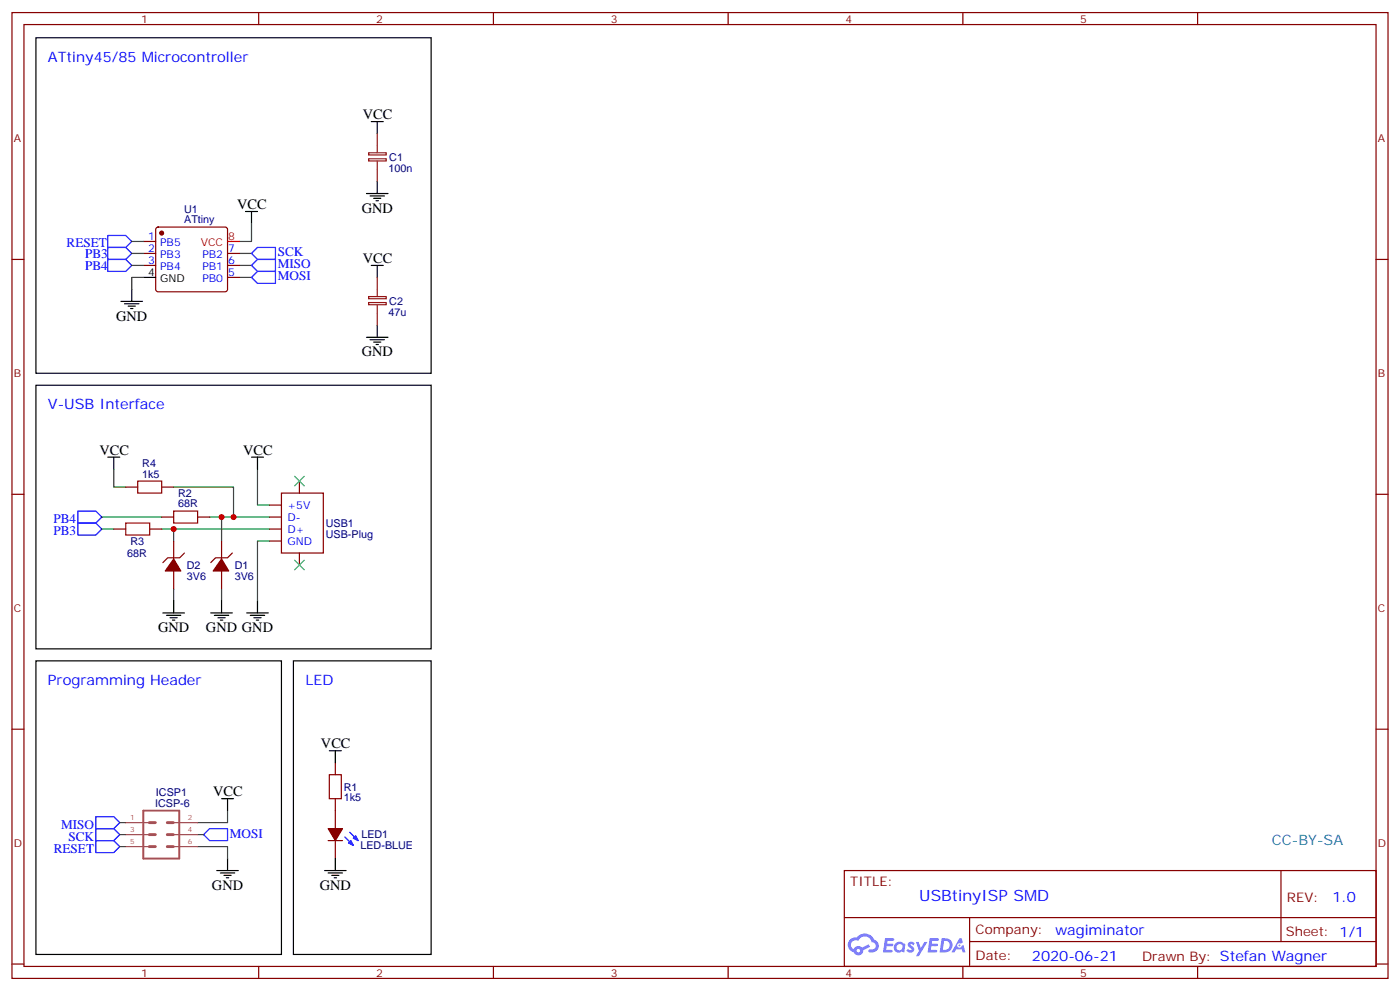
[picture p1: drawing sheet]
<svg xmlns="http://www.w3.org/2000/svg" width="412mm" height="292mm" viewBox="0 0 412 292" stroke-linecap="round" stroke-linejoin="round" font-family="sans-serif">
<g fill="none" stroke="#870000" stroke-width=".35">
<path d="M3.5 3.7h405.4v284.3h-405.4zM7.1 7.2h398.2v277.3h-398.2zM76.2 3.7v3.5M145.3 3.7v3.5M214.5 3.7v3.5M283.6 3.7v3.5M352.8 3.7v3.5M3.5 76.4h3.6M405.3 76.4h3.6M3.5 145.5h3.6M405.3 145.5h3.6M3.5 214.7h3.6"/>
<path d="M405.3 214.7h3.6M248.7 256.3h156.6v28.2h-156.6zM377.3 256.3v20.9M248.7 270.1h156.5M285.6 277.2h119.6M285.6 270.1v14.2M3.5 283.8h3.6M76.2 284.5v3.5M145.3 284.5v3.5M214.5 284.5v3.5M283.6 284.5v3.5M352.8 284.5v3.5"/>
<path d="M405.3 283.8h3.6"/>
</g>
<g fill="#5487ff">
<path d="M267.7 277.5a1.22 1.22 0 0 1 1.7 .2l-.4 .6a.47 .47 0 0 0-.3-.4 .47 .47 0 0 0-.5 .2l.1 .2a1.14 1.14 0 0 1 .8 1.8 1.14 1.14 0 0 1-1.9 0l-.2-.2 .5-.6 .7 .5a.29 .29 0 0 0 .3-.3 .29 .29 0 0 0-.2-.3 1.04 1.04 0 0 1-.6-1.7z"/>
<path d="M260.7 276.2h2.4l.3 .2-.2 .5-1.8 .1-.1 .8h1.5l.3 .4-.3 .4h-1.6l-.2 1.1h1.7l.2 .3-.2 .3-2.6 .1z"/>
<path d="M273.8 276.2h2.4l.3 .2-.1 .5-1.8 .1-.2 .8h1.6l.3 .4-.4 .4-1.6-.1-.1 1.1 1.7 .1 .2 .3-.2 .3-2.6 .1z"/>
<path d="M282.6 276.2h.7l.3 1.3-.6 .3a.69 .69 0 0 0-1 .3 .69 .69 0 0 0 .4 .9 .69 .69 0 0 0 .9-.6l.5-.2 .6 2.2h-.8l-.2-.9h-1.8l-.5 .9h-.8z"/>
<path d="M269.8 277.3h.8l.6 1.8 1.1-1.8h.9l-2.6 4.2h-.8l.9-1.5z"/>
<path d="M277.4 276.2l-.6 4.2h1.3a2.11 2.11 0 0 0 2.5-2.1 2.11 2.11 0 0 0-2.5-2.1zM278.1 277a1.39 1.39 0 0 1 1.7 1.4 1.39 1.39 0 0 1-1.8 1.2h-.3z"/>
<path d="M263.7 277.8a1.54 1.54 0 0 0-.1 2.2 1.54 1.54 0 0 0 2.2 .1l.6 .3 .3-2.3-.2-.3h-.4a1.49 1.49 0 0 0-2.4 0zM264 278.8a.94 .94 0 0 1 1.8 0 .94 .94 0 0 1-1.8 0z"/>
<path d="M250.4 276.6a2.18 2.18 0 0 0 1.1 3.7 1.44 1.44 0 0 0 1.6 .9 1.44 1.44 0 0 0 1.2-1.4l2-1.1-.5-.7-1.9 1a1.47 1.47 0 0 0-2.4 .4 1.39 1.39 0 0 1-.7-1.9 1.39 1.39 0 0 1 2-.5 2.12 2.12 0 0 1 2.2-1.3 2.12 2.12 0 0 1 1.9 1.7 1.14 1.14 0 0 1 1.1 1.4 1.14 1.14 0 0 1-1.7 .7 .43 .43 0 0 0-.5 .4 .43 .43 0 0 0 .4 .5 1.98 1.98 0 0 0 2.5-1.2 1.98 1.98 0 0 0-1.2-2.6 3.1 3.1 0 0 0-5.3-.6l-.9 .1zM252.3 279.9a.55 .55 0 0 1 1.1 0 .55 .55 0 0 1-1.1 0z"/>
<circle cx="282.6" cy="278.3" r=".26"/>
</g>
<g fill="none" stroke="#000" stroke-width=".35">
<path d="M10.6 11.1h116.4v98.8h-116.4zM109.4 35.8h3.5M111.1 35.8v3.5M107.9 57h6.4M109 57.7h4.2M110.1 58.4h2.1M110.8 59.1h.7M111.1 53.4v3.6M72.3 62.3h3.5M74.1 62.3v3.5M109.4 78.1h3.5M111.1 78.1v3.6"/>
<path d="M35.6 88.7h6.4M36.7 89.4h4.2M37.7 90.1h2.2M38.5 90.8h.7M38.8 85.2v3.5M42.3 81.7h3.6M107.9 99.3h6.4M111.1 95.8v3.5M10.6 113.4h116.4v77.6h-116.4zM109 100h4.2M110.1 100.7h2.1M110.8 101.4h.7"/>
<path d="M31.7 134.6h3.6M33.5 134.6v3.5M74.1 134.6h3.5M75.8 134.6v3.5M51.2 176.9v3.5M65.3 176.9v3.5M75.8 176.9v3.5M10.6 194.6h72.3v86.4h-72.3zM48 180.4h6.3M49 181.2h4.3M50.1 181.9h2.1M50.8 182.6h.7"/>
<path d="M62.1 180.4h6.3M63.1 181.2h4.3M64.2 181.9h2.1M64.9 182.6h.7M72.7 180.4h6.3M73.7 181.2h4.3M74.8 181.9h2.1M75.5 182.6h.7M65.3 235.1h3.5M67 235.1v3.6M63.9 256.3h6.3M64.9 257h4.2"/>
<path d="M66 257.7h2.1M66.7 258.4h.7M67 252.8v3.5"/>
</g>
<path d="M111.1 39.3v5.7M108.6 46.7h5.2v.7h-5.2zM108.6 45h5.2v.6h-5.2zM111.1 47.4v6M108.6 89.1h5.2v.6h-5.2zM108.6 87.3h5.2v.6h-5.2zM111.1 81.7v5.6M111.1 89.8v6" fill="none" stroke="#8c2424" stroke-width=".35"/>
<path d="M31.7 69.3h5.3l1.8 1.8-1.8 1.7h-5.3zM31.7 72.8h5.3l1.8 1.8-1.8 1.8h-5.3zM31.7 76.4h5.3l1.8 1.7-1.8 1.8h-5.3zM74.1 78.1l1.7-1.7h5.3v3.5h-5.3zM74.1 74.6l1.7-1.8h5.3v3.6h-5.3zM74.1 81.7l1.7-1.8h5.3v3.5h-5.3zM22.9 150.5h5.3l1.8 1.7-1.8 1.8h-5.3zM22.9 154h5.3l1.8 1.8-1.8 1.7h-5.3zM28.2 247.5h5.3l1.8 1.7-1.8 1.8h-5.3zM28.2 243.9h5.3l1.8 1.8-1.8 1.8h-5.3zM28.2 240.4h5.3l1.8 1.8-1.8 1.7h-5.3zM60 245.7l1.7-1.8h5.3v3.6h-5.3z" fill="none" stroke="#00f" stroke-width=".35"/>
<g fill="none" stroke="#008700" stroke-width=".35">
<path d="M38.8 78.1h3.5M38.8 74.6h3.5M38.8 71.1h3.5M70.6 78.1h3.5M70.6 74.6h3.5M74.1 65.8v5.3h-3.5M42.3 81.7h-3.5v3.5M70.6 81.7h3.5M33.5 138.1v5.3h3.5M75.8 138.1v10.6h3.6M30 152.2h17.6M30 155.8h3.5"/>
<path d="M47.6 155.8h31.8M51.2 143.4h17.6v8.8M51.2 155.8v3.5M61.7 152.2h17.7M65.3 152.2v7.1M51.2 173.4v3.5M65.3 173.4v3.5M67 238.7v3.5h-8.8M35.3 249.2h1.7M35.3 245.7h1.7M35.3 242.2h1.7M58.2 249.2h8.8v3.6"/>
<path d="M58.2 245.7h1.8"/>
</g>
<g fill="#870000" stroke="#870000" stroke-width=".35">
<path d="M65.3 164.6l2.1 3.5h-4.6z"/>
<path d="M51.2 164.6l2.1 3.5h-4.6z"/>
<circle cx="47.6" cy="68.6" r=".53"/>
</g>
<g fill="none" stroke="#870000" stroke-width=".35">
<path d="M42.3 71.1h3.6M42.3 74.6h3.6M42.3 78.1h3.6M46.1 67.1l.5-.2h19.7l.5 .2 .2 .5v17.6l-.2 .5-.5 .2h-19.7l-.5-.2-.2-.5v-17.6zM67 74.6h3.6M67 78.1h3.6M67 81.7h3.6M33.5 155.8h3.5M37 143.4h3.6M44.1 155.8h3.5M47.6 152.2h3.6M47.6 143.4h3.6"/>
<path d="M51.2 159.3v5.3M58.2 152.2h3.5M65.3 159.3v5.3M51.2 168.1v5.3M54.3 162.8l-1.4 1.4h-3.5l-1.4 1.4M65.3 168.1v5.3M68.4 162.8l-1.4 1.4h-3.5l-1.4 1.4"/>
</g>
<path d="M67 71.1h3.6" fill="none" stroke="#f00" stroke-width=".35"/>
<path d="M37 154h7.1v3.5h-7.1zM40.6 141.6h7v3.6h-7zM51.2 150.5h7v3.5h-7z" fill="none" stroke="#a10000" stroke-width=".35"/>
<path d="M42.2 238.7h10.6v14.1h-10.6z" fill="none" stroke="#a64a4a" stroke-width=".56"/>
<path d="M44 249.2h1.7M44 245.7h1.7M44 242.2h1.7M49.3 249.2h1.7M49.3 245.7h1.7M49.3 242.2h1.7" fill="none" stroke="#a64a4a" stroke-width=".85"/>
<path d="M37 242.2h7M37 245.7h7M37 249.2h7M51.3 242.2h6.9M51.3 245.7h6.9M51.3 249.2h6.9" fill="none" stroke="#a64a4a" stroke-width=".35"/>
<path d="M82.9 145.2h12.3v17.6h-12.3z" fill="#fff" stroke="#870000" stroke-width=".35"/>
<path d="M79.4 148.7h3.5M79.4 152.2h3.5M79.4 155.8h3.5M79.4 159.3h3.5M88.2 141.6v3.6M88.2 162.8v3.5M98.8 224.5v3.6M98.8 235.1v8.8M96.7 247.5h4.2M98.8 247.5v5.3" fill="none" stroke="#870000" stroke-width=".35"/>
<path d="M79.4 159.3h-3.6v17.6" fill="none" stroke="#008700" stroke-width=".35"/>
<path d="M86.8 140.2l2.8 2.9M89.6 140.2l-2.8 2.9M86.8 164.9l2.8 2.8M89.6 164.9l-2.8 2.8" fill="none" stroke="#3c3" stroke-width=".35"/>
<path d="M86.4 194.6h40.6v86.4h-40.6zM97 221h3.5M98.8 221v3.5M95.6 256.3h6.4M96.7 257h4.2M97.7 257.7h2.1M98.4 258.4h.7M98.8 252.8v3.5" fill="none" stroke="#000" stroke-width=".35"/>
<path d="M97 228.1h3.5v7h-3.5z" fill="none" stroke="#a10000" stroke-width=".35"/>
<path d="M96.7 243.9h4.2l-2.1 3.6z" fill="#870000" stroke="#870000" stroke-width=".35"/>
<path d="M101.6 246.4l2.5 2.5M103 245l2.5 2.5" fill="none" stroke="#00f" stroke-width=".35"/>
<g fill="#00f" stroke="#00f" stroke-width=".35">
<path d="M102.7 248.2l.7-.7 .7 1.4z"/>
<path d="M104.1 246.8l.7-.7 .7 1.4z"/>
</g>
<g fill="#c00">
<circle cx="51.2" cy="155.8" r=".88"/>
<circle cx="68.8" cy="152.2" r=".88"/>
<circle cx="65.3" cy="152.2" r=".88"/>
</g>
<text font-size="4.6" fill="#00f" x="270.8" y="265.3">USBtinyISP SMD</text>
<g font-size="4.2" fill="#00f">
<text x="14.1" y="18.2">ATtiny45/85 Microcontroller</text>
<text x="14.1" y="120.5">V-USB Interface</text>
<text x="14.1" y="201.6">Programming Header</text>
<text x="90" y="201.6">LED</text>
<text x="392.5" y="265.6">1.0</text>
<text x="310.9" y="275.1">wagiminator</text>
<text x="304" y="282.9">2020-06-21</text>
</g>
<g font-size="4.2">
<text x="106.9" y="35.1">VCC</text>
<text x="69.8" y="61.6">VCC</text>
<text x="106.5" y="62.6">GND</text>
<text x="106.9" y="77.4">VCC</text>
<text x="34.2" y="94.4">GND</text>
<text x="106.5" y="105">GND</text>
<text x="29.3" y="133.9">VCC</text>
<text x="71.6" y="133.9">VCC</text>
<text x="46.6" y="186.1">GND</text>
<text x="60.7" y="186.1">GND GND</text>
<text x="94.5" y="220.3">VCC</text>
<text x="62.8" y="234.4">VCC</text>
<text x="62.4" y="261.9">GND</text>
<text x="94.2" y="261.9">GND</text>
</g>
<text font-size="4.2" fill="#0099b0" x="374.6" y="248.9">CC-BY-SA</text>
<g font-size="3.9" fill="#00f">
<text x="19.6" y="72.7">RESET</text>
<text x="25.1" y="75.8">PB3</text>
<text x="81.8" y="75.5">SCK</text>
<text x="25" y="79.4">PB4</text>
<text x="81.8" y="79">MISO</text>
<text x="81.8" y="82.5">MOSI</text>
<text x="15.8" y="154">PB4</text>
<text x="15.8" y="157.5">PB3</text>
<text x="18" y="243.9">MISO</text>
<text x="15.9" y="251">RESET</text>
<text x="20.2" y="247.5">SCK</text>
<text x="67.7" y="246.6">MOSI</text>
</g>
<g font-size="3.9" fill="#800">
<text x="250.5" y="260.9">TITLE:</text>
<text x="379.1" y="265.6">REV:</text>
<text x="287.4" y="275.1">Company:</text>
<text x="378.7" y="275.7">Sheet: 1/1</text>
<text x="287.4" y="282.8">Date:</text>
<text x="336.4" y="282.8">Drawn By: Stefan Wagner</text>
</g>
<g font-size="3.2" fill="#800">
<text x="41.6" y="6.7">1</text>
<text x="110.8" y="6.7">2</text>
<text x="179.9" y="6.7">3</text>
<text x="249.1" y="6.7">4</text>
<text x="318.2" y="6.7">5</text>
<text x="4.1" y="41.8">A</text>
<text x="405.9" y="41.8">A</text>
<text x="4.1" y="110.9">B</text>
<text x="405.9" y="110.9">B</text>
<text x="4.1" y="180.1">C</text>
<text x="405.9" y="180.1">C</text>
<text x="4.1" y="249.2">D</text>
<text x="405.9" y="249.2">D</text>
<text x="41.6" y="287.5">1</text>
<text x="110.8" y="287.5">2</text>
<text x="179.9" y="287.5">3</text>
<text x="249.1" y="287.5">4</text>
<text x="318.2" y="287.5">5</text>
</g>
<g font-size="3.2" fill="#000080">
<text x="114.7" y="47.5">C1</text>
<text x="114.5" y="50.7">100n</text>
<text x="54.3" y="65.8">ATtiny</text>
<text x="54.3" y="62.6">U1</text>
<text x="114.7" y="89.9">C2</text>
<text x="114.5" y="93">47u</text>
<text x="41.9" y="137.4">R4</text>
<text x="41.9" y="140.6">1k5</text>
<text x="52.5" y="149.4">68R</text>
<text x="52.5" y="146.2">R2</text>
<text x="96" y="155.1">USB1</text>
<text x="38.4" y="160.4">R3</text>
<text x="96" y="158.3">USB-Plug</text>
<text x="37.5" y="164">68R</text>
<text x="55" y="167.5">D2</text>
<text x="69.1" y="167.5">D1</text>
<text x="55" y="170.7">3V6</text>
<text x="69.1" y="170.7">3V6</text>
<text x="101.2" y="232.7">R1</text>
<text x="45.7" y="237.6">ICSP-6</text>
<text x="45.9" y="234.4">ICSP1</text>
<text x="101.2" y="236">1k5</text>
<text x="106.2" y="250.1">LED-BLUE</text>
<text x="106.4" y="246.8">LED1</text>
</g>
<g font-size="3.2" fill="#00f">
<text x="43.7" y="70.7">1</text>
<text x="43.7" y="74.3">2</text>
<text x="43.7" y="77.8">3</text>
<text x="47.2" y="72.5">PB5</text>
<text x="47.2" y="76">PB3</text>
<text x="59.6" y="76">PB2</text>
<text x="67.2" y="77.8">6</text>
<text x="67.2" y="74.3">7</text>
<text x="47.2" y="79.6">PB4</text>
<text x="59.6" y="83.1">PB0</text>
<text x="59.6" y="79.6">PB1</text>
<text x="67.2" y="81.3">5</text>
<text x="84.7" y="149.8">+5V</text>
<text x="84.7" y="153.3">D-</text>
<text x="84.7" y="156.8">D+</text>
<text x="84.7" y="160.3">GND</text>
</g>
<g font-size="3.2" fill="#f00">
<text x="67.2" y="70.7">8</text>
<text x="59.1" y="72.5">VCC</text>
</g>
<g font-size="3.2">
<text x="43.7" y="81.3">4</text>
<text x="47.2" y="83.1">GND</text>
</g>
<g font-size="2.1" fill="#a54b4b">
<text x="38.4" y="241.5">1</text>
<text x="38.4" y="245">3</text>
<text x="55.3" y="241.5">2</text>
<text x="55.3" y="245">4</text>
<text x="38.4" y="248.5">5</text>
<text x="55.3" y="248.5">6</text>
</g>
</svg>
